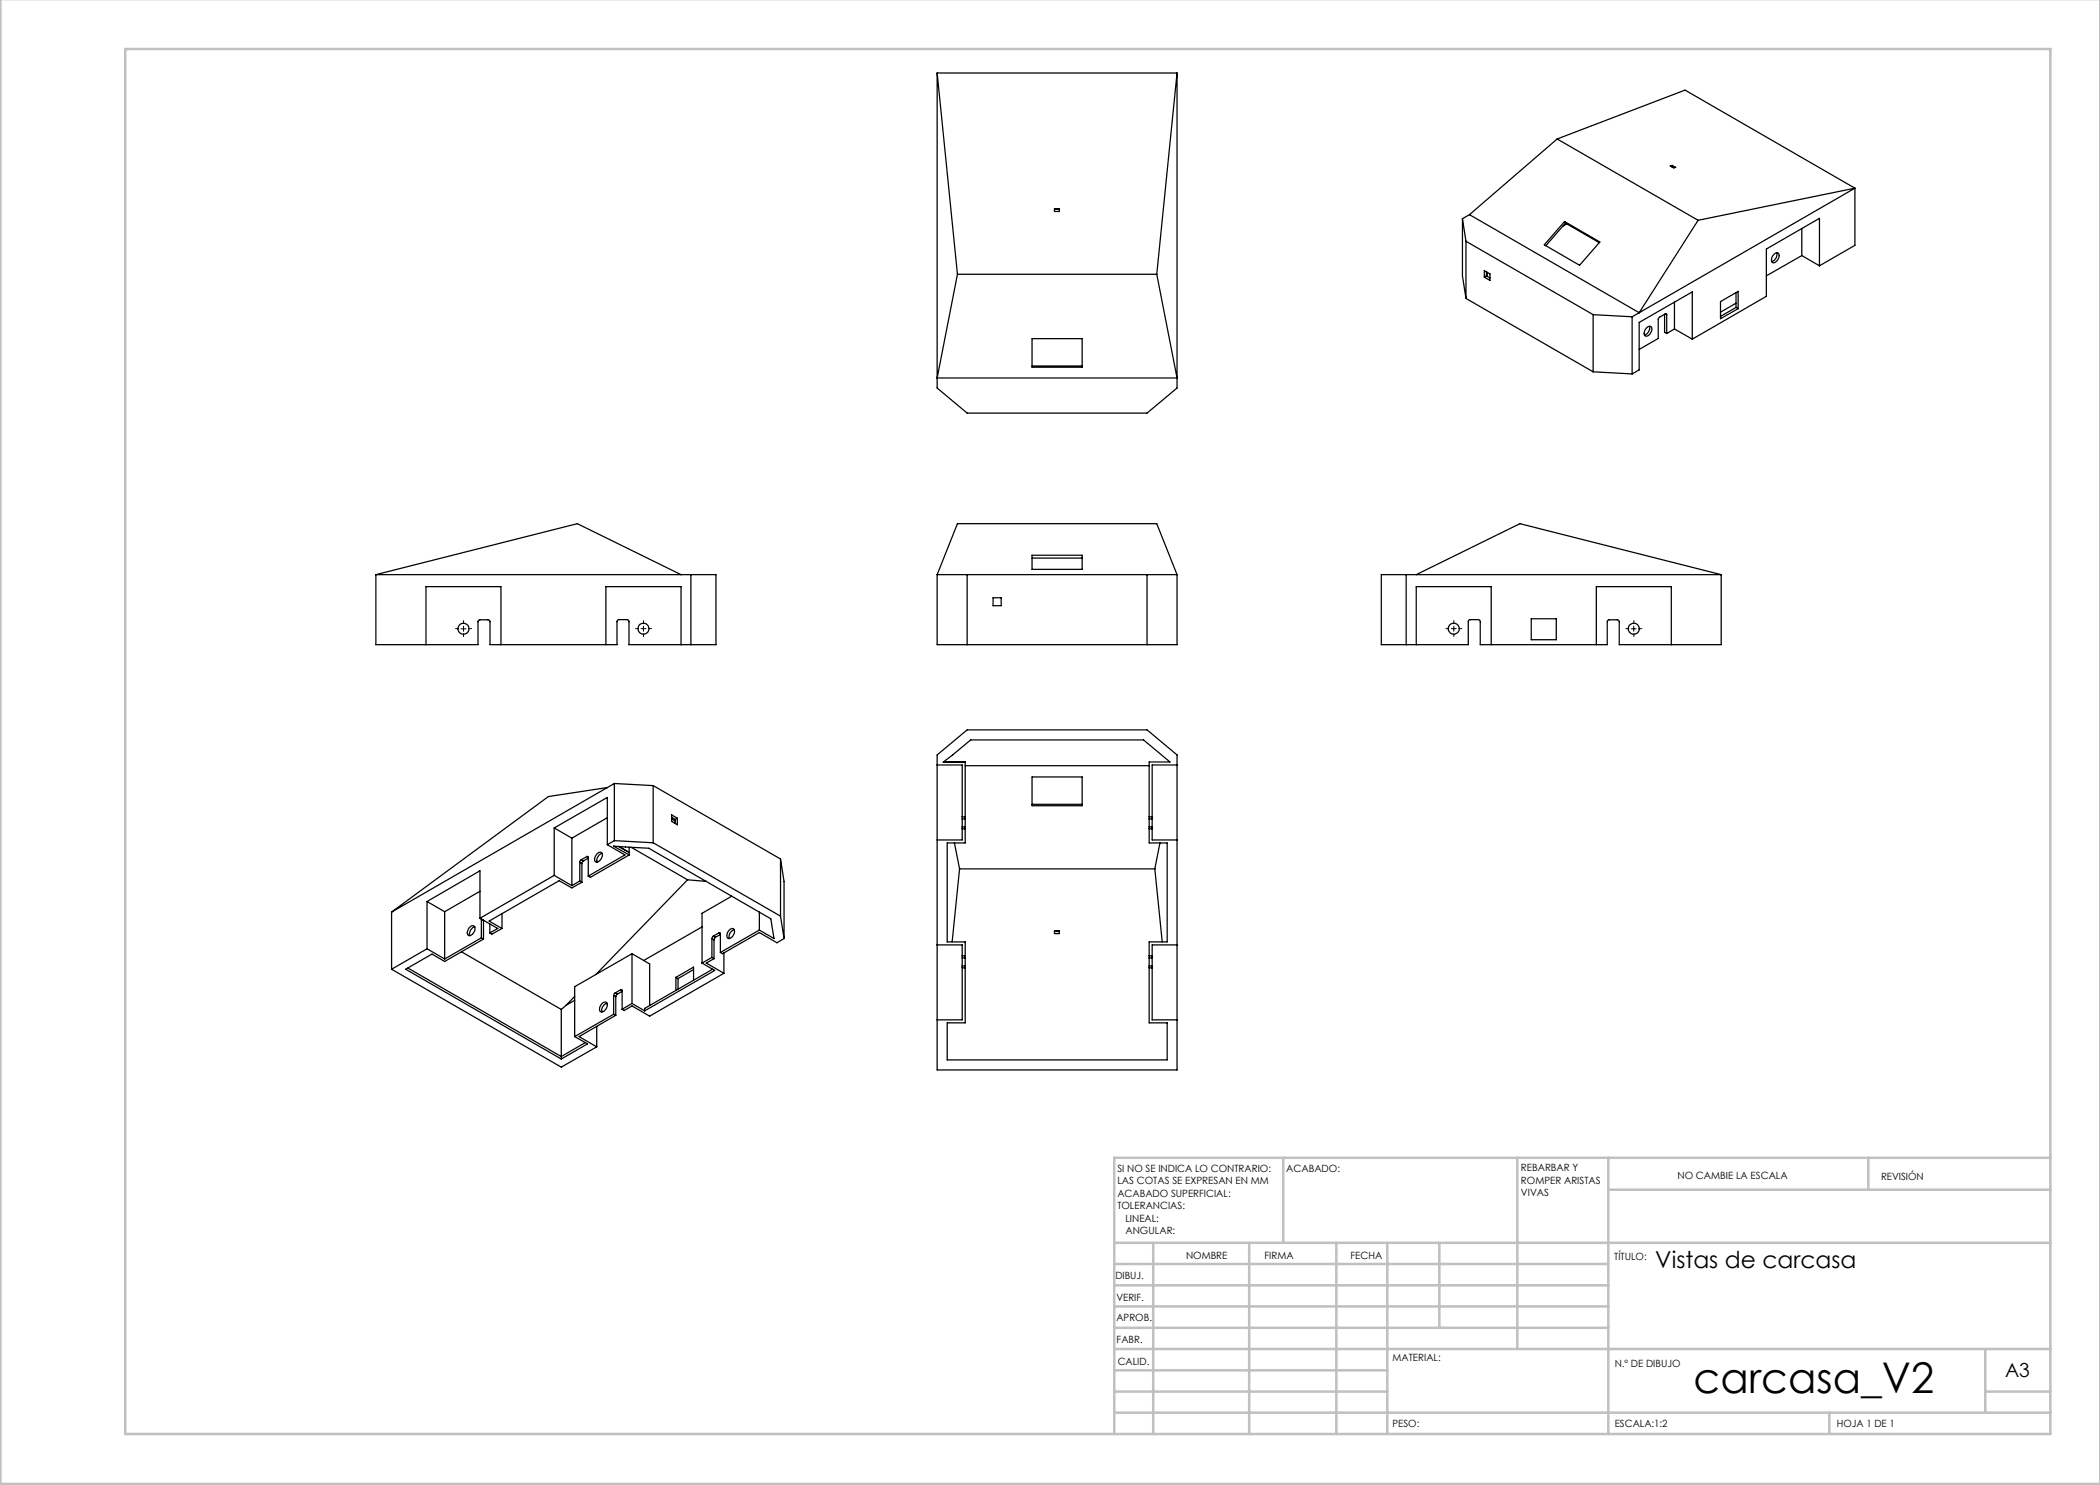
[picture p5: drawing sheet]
<svg xmlns="http://www.w3.org/2000/svg" width="420mm" height="297mm" viewBox="0 0 420 297" stroke-linecap="round" stroke-linejoin="round" font-family="sans-serif">
<g fill="none" stroke="#000" stroke-width=".2" stroke-dasharray="15.2 1.3 1.3 1.3">
<path d="M91.7 125.7h-.6M92.7 124.7v-.6M92.7 126.7v.6M93.7 125.7h.6M127.7 125.7h-.6M128.7 124.7v-.6M128.7 126.7v.6M129.7 125.7h.6M289.8 125.7h-.6M290.8 124.7v-.6M290.8 126.7v.6M291.8 125.7h.6"/>
<path d="M325.8 125.7h-.6M326.8 124.7v-.6M326.8 126.7v.6M327.8 125.7h.6"/>
</g>
<path d="M92.2 125.8h1M92.7 125.2v1.1M128.2 125.7h1M128.7 125.2v1.1M290.3 125.7h1M290.8 125.2v1.1M326.2 125.8h1M326.7 125.2v1.1" fill="none" stroke="#000" stroke-width=".2"/>
<g fill="none" stroke="#c0c0c0" stroke-width=".5">
<path d="M.1 -.1v296.9h419.9M25 9.8h385.1v277h-385.1zM256.6 231.6v17M303.5 231.6v38.2M321.7 231.6v55.2M321.7 237.9h88.4M373.7 231.6v6.3M410.1 231.6h-187.3v55.2M222.8 248.6h187.3M222.8 257.1h98.9M222.8 252.8h98.9M230.6 248.6v38.2"/>
<path d="M249.8 248.6v38.2M267.3 248.6v38.2M277.5 248.6v38.2M287.9 248.6v17M222.8 265.6h98.9M222.8 261.3h98.9M222.8 278.3h54.7M222.8 274.1h54.7M222.8 269.8h187.3M397.1 278.3h13M397.1 269.8v12.7M222.8 282.5h187.3"/>
<path d="M365.9 282.5v4.3"/>
</g>
<g fill="none" stroke="#000" stroke-width=".25">
<path d="M187.4 14.6v63l6 5h36l6-5v-63M187.4 14.6l4.1 40.3M187.4 14.6h48M235.4 14.6l-4 40.3M311.4 27.8l-17.5 15.1M311.4 27.8l28.2 16.3M311.4 27.8l25.6-9.8 34 19.6M334 33.2l.4-.1 .7 .4-.3 .1zM334.4 33.1v.3M371 37.6l-43.2 24.9M371 37.6l-31.4 6.5M371 37.6v11.5l-7.1 4.1"/>
<path d="M191.5 54.9h39.9M191.5 54.9l-4.1 20.7h48l-4-20.7M210.9 41.7h1v.6h-1zM210.9 41.9h1M292.5 43.7l.7 4.6M292.5 43.7v11.5l.7 4.5M293.2 48.3l25.4 14.6M293.2 59.7l25.4 14.7M293.2 48.3v11.4M293.9 42.9l33.9 19.6M293.9 42.9l-1.4 .8M296.9 54.1l1.1 .7v1.3l-1.1-.7z"/>
<path d="M297.3 55.2l-.4 .2M297.3 55.2l.7 .4M297.3 54.4v.8M297.4 54.5v.8M312.9 44.3l7.1 4.1-4.1 4.7-7-4.1zM312.9 44.3l.2 .3M313.1 44.6l6.8 3.9M313.1 44.6l-3.9 4.5M313.3 44.8l-.7 .4M339.6 44.1l-11.8 18.4M347.2 58.5v3M354.8 50.8a.6 .6 0 0 1 .9-.1 .6 .6 0 0 1 0 .9 1.23 1.23 0 0 1-1.2 .9 1.22 1.22 0 0 1 .3-1.7z"/>
<path d="M355.4 50.5a1.51 1.51 0 0 1-1.1 1.8M360.4 45.7v5.4M360.4 51.1l-7.1 4.1M360.4 51.1l3.5 2.1M363.9 53.2v-9.5l-10.6 6.1v9.5l-14.8 8.5M206.4 67.7h10v5.7h-10zM206.4 73.2h10M318.6 62.9l7.8 .5M318.6 74.4l7.8 .4M318.6 62.9v11.5M326.4 63.4v11.4M327.8 62.5l-1.4 .9"/>
<path d="M329.3 65.6a.6 .6 0 0 1 .8-.3 .6 .6 0 0 1 .2 .8 1.18 1.18 0 0 1-1.3 1.1 1.29 1.29 0 0 1 .3-1.6zM329.9 65.3a1.51 1.51 0 0 1-1 1.7M332.9 62.9v3.6l.4 .2M333.1 62.8h.2v.1M333.1 62.8l-1.4 .9-.1 4-3.8 2.2M333.1 62.8l.2 .1M333.3 62.9v3.8M334.9 60.4v5.4M334.9 65.8l-1.6 .9M334.9 65.8l3.6 2M338.5 67.8v-9.4l-10.7 6.1v9.5l-1.4 .8M344.1 60.3l3.5-2v3.4l-3.5 2z"/>
<path d="M347.2 60.6l-3.1 1.8M347.2 61.5l.4 .2M347.2 61.5l-3.1 1.8M75.2 114.9h68v14h-17.4v-4.6l-.2-.3-.2-.1h-1.6l-.4 .3v4.7h-25.4v-4.6l-.3-.3h-1.8l-.3 .3v4.6h-20.4zM75.2 114.9l40.3-10.2 20.7 10.2M138.2 114.9v14M187.4 114.9h48M187.4 114.9v14h48v-14M187.4 114.9l4.1-10.2h39.9l4 10.2M193.4 114.9v14M198.6 119.6h1.6v1.5h-1.6zM206.4 111.1h10v2.8h-10z"/>
<path d="M206.4 111.6h10M229.4 114.9v14M276.3 114.9h67.9v14h-20.4v-4.6l-.3-.3h-1.7l-.3 .3v4.6h-25.4v-4.6l-.4-.4h-1.7l-.3 .3v4.7h-17.4zM281.2 114.9v14M283.2 114.9l20.8-10.2 40.2 10.2M85.2 128.9v-11.6h15v11.6M121.2 128.9v-11.6h15v11.6M283.2 128.9v-11.6h15v11.6M306.2 123.8h5.1v4.1h-5.1zM319.3 128.9v-11.6h15v11.6M121.5 157.5l-43.2 24.9M121.5 157.5l-11.8 1.8-31.4 23.1"/>
<path d="M122.9 156.7l7.7 .4M122.9 156.7v11.4M122.9 156.7l-1.4 .8M130.6 157.1v11.5M130.6 157.1l25.5 14.7M187.4 151l6-5h36l6 5v63h-48zM187.4 153h5v10.4M188.7 152.4h4.3M193 152.4v11M193 152.4h-4.4l5.5-4.4h34.6l5.3 4.4h-4.2v11M193 153.1h36.8M206.4 155.4h10v5.7h-10z"/>
<path d="M235.4 153h-5v10.4M96 178.3l-7.1 4M110.8 165.6l10.7-6.1v9.4M110.8 165.6v9.5M110.8 175.1l-14.8 8.6M110.8 165.6l3.6 2M110.8 175.1l3.6 2M114.4 167.6v9.5M116 172.5v3.7M116 176.2l-1.6 .9M116 176.2l.4 .3M116 172.5l.4 .2"/>
<path d="M116.2 172l-.2 .5M116.2 172l.5 .2M116.4 176.5l-2 1.1-2.6-1.5-14 8.1 2.6 1.5M116.4 172.7v3.8M116.7 172.2l-.3 .5M117.4 171.3h.2l.1 .2M117.4 171.3l-1.2 .7M117.4 171.3l.3 .2M117.7 171.5v3.7M117.7 171.6l-1 .6M119.4 170.8a.6 .6 0 0 1 .8-.4 .6 .6 0 0 1 .2 .9 1.24 1.24 0 0 1-1.3 1.1 1.22 1.22 0 0 1 .3-1.6zM120.4 170.7a1.6 1.6 0 0 0-1 1.7"/>
<path d="M121.5 168.9l3.5 2.1-7.3 4.2M121.5 163.5l-7.1 4.1M122.9 168.1l-1.4 .8M122.9 168.1l7.7 .5M123.7 169.3l2.1 1.2-2-1.2M125.8 171l-3.1-1.8 7.1 .4 24.4 14.2 .6 3.9-2.9-1.7M125.8 171l-7.7 4.5-.4-.3M125.8 169.4v1.6M126.3 169.5l11.2 6.5M130.6 168.6l25.5 14.6M134.3 163l1.2 .7v1.3l-1.2-.7zM134.3 163.8l.7 .4"/>
<path d="M134.3 163.5l.7 .4M135 163.9v.8M135.5 163.7l-.5 .2M137.5 176l3.8 .3M137.5 176l-18.3 18.9M146.3 179.2l-5.9 3.5v9.9M156.1 171.8v11.4M156.1 171.8l.7 4.5v11.4M190.9 168.6l1 5.2M191.9 173.8h39.1M191.9 173.8l-1.5 14.6M192.4 165.4v.4"/>
<path d="M192.4 163.4v.4M192.4 163.8v1.6M192.4 165.8v2.2h-5M192.4 165.8h.6M192.4 163.4h.6M192.4 165.4h.6M192.4 163.8h.6M193 165.4v.4M193 163.4v.4M193 163.8v1.6M193 165.8v2.8h-3.6v19.8h3.6v2.8M206.4 160.9h10"/>
<path d="M229.8 165.4v.4M229.8 163.4v.4M229.8 165.8v2.8h3.6v19.8h-3.6v2.8M229.8 163.8v1.6M229.8 165.8h.6M229.8 163.4h.6M229.8 165.4h.6M229.8 163.8h.6M230.4 165.4v.4M230.4 163.4v.4M230.4 163.8v1.6M230.4 165.8v2.2h5"/>
<path d="M231 173.8l1.4 14.6M232 168.6l-1 5.2M78.3 182.4v11.4M78.3 193.8l34 19.6 7-4M81.6 193.6l30.7 17.7 4.8-2.8M85.4 180.3l10.6-6.1v9.5M85.4 180.3v9.5M85.4 189.8l-7.1 4M85.4 189.8l3.5 2M85.4 180.3l3.5 2M88.9 182.3v9.5M92.3 190.4l20 11.5"/>
<path d="M93.9 185.5a.6 .6 0 0 1 .8-.3 .6 .6 0 0 1 .3 .8 1.14 1.14 0 0 1-1.4 1 1.29 1.29 0 0 1 .3-1.5zM95 185.4a1.46 1.46 0 0 0-1.1 1.7M96 183.7l3.6 2-1.6 .9M96.3 187.6l-7.4 4.2M96.3 187.6l.4 .2M96.3 183.8v3.8M96.3 183.8l.4 .3M96.7 187.8l-7.8 4.5-2.5-1.5-5.3 3 31.2 18M96.7 184v3.8M98 184.8v1.8M100.4 185.7l-2 1.1-.4-.2M100.4 182.7v3"/>
<path d="M114.9 199.3l-1.7 1.7M122.7 199.1v3.7M122.7 199.1l.5 .2M123 198.6l-.3 .5M123 198.6l.4 .3M123.2 199.3v3.8M123.4 198.9l-.2 .4M124.1 197.9h.3v.2M124.1 197.9l-1.1 .7M124.1 197.9l.3 .2M124.4 198.1v3.8M124.4 198.3l-1 .6"/>
<path d="M126.4 190.7l3.5 2.1v8.3M126.4 190.7v10M126.4 190.7l-11.5 6.6v10M135.2 195.5l3.5-2.1v2.6M135.2 195.5v2.6M135.2 195.5l.4 .2M135.6 195.7v2.1M138.7 193.9l-3.1 1.8M140.4 185.4l-11.6 6.7M140.4 192.6l2.5 1.5-14 8.1M142.4 187.7v3.8M142.4 191.5l-2 1.1"/>
<path d="M142.4 191.5l.4 .2M142.4 187.7l.4 .3M142.5 193.8l-13.6 7.9v.5M142.7 187.2l-.3 .5M142.7 187.2l.4 .3M142.8 191.7l-1.5 .9 3.5 2.1M142.8 188v3.7M143.1 187.5l-.3 .5M143.8 186.6l.2-.1 .1 .3M143.8 186.6l-1.1 .6M143.8 186.6l.3 .2M144.1 186.8v3.7"/>
<path d="M144.1 186.9l-1 .6M144.8 194.7l-14.9 8.5-3.5-2-1.6 .9-.4-.2M144.8 190.6v4.1M145.7 186.2a.62 .62 0 0 1 .6-.5 .62 .62 0 0 1 .6 .4 1.4 1.4 0 0 1-1.3 1.6 1.18 1.18 0 0 1 .1-1.5zM146.9 185.9a1.51 1.51 0 0 0-1.1 1.8M151.9 186l-7.8 4.5M151.9 182.4v3.6M156.1 183.2l.7 4.5M156.8 187.7l-1.4 .9-3.5-2.1-7.4 4.2-.4-.2M187.4 189h5v2.2M192.4 193.2v.4M192.4 191.2v.4"/>
<path d="M192.4 193.6v10.4h-5M192.4 191.6v1.6M192.4 193.6h.6M192.4 191.2h.6M192.4 193.2h.6M192.4 191.6h.6M193 193.2v.4M193 191.2v.4M193 191.6v1.6M193 193.6v11h-3.6v7.4h44v-7.4h-3.6v-11M210.9 186.2h1v.5h-1zM210.9 186.3h1"/>
<path d="M229.8 193.2v.4M229.8 191.2v.4M229.8 193.6h.6M229.8 191.6v1.6M229.8 191.2h.6M229.8 193.2h.6M229.8 191.6h.6M230.4 193.2v.4M230.4 191.2v.4M230.4 193.6v10.4h5M230.4 191.6v1.6M235.4 189h-5v2.2"/>
<path d="M112.3 201.9v9.9M113.2 201l-.9 .9M114.9 207.3l2.6 1.5-5.2 3M114.9 200.1l-1.7 .9M119.3 205.3v4.1M120.3 200.8a.59 .59 0 0 1 .6-.4 .59 .59 0 0 1 .6 .5 1.32 1.32 0 0 1-1.3 1.4 1.07 1.07 0 0 1 .1-1.5zM121.4 200.7a1.52 1.52 0 0 0-1 1.7M122.7 202.8l-7.8 4.5M122.7 202.8l.5 .3M123.2 203.1l-7.4 4.2 3.5 2.1M126.4 200.7l-2 1.2M126.4 200.7l2.5 1.5"/>
<circle cx="92.7" cy="125.8" r="1.1"/>
<circle cx="128.7" cy="125.7" r="1.1"/>
<circle cx="290.8" cy="125.7" r="1.09"/>
<circle cx="326.7" cy="125.8" r="1.09"/>
</g>
<text font-size="8.5" x="338.7" y="278.5">carcasa_V2</text>
<text font-size="4.7" x="331.1" y="253.7">Vistas de carcasa</text>
<text font-size="3.9" x="401" y="275.4">A3</text>
<g font-size="2">
<text x="223.5" y="234.4">SI NO SE INDICA LO CONTRARIO:</text>
<text x="223.5" y="236.9">LAS COTAS SE EXPRESAN EN MM</text>
<text x="223.5" y="239.4">ACABADO SUPERFICIAL:</text>
<text x="257.2" y="234.4">ACABADO:</text>
<text x="304.2" y="234.3">REBARBAR Y</text>
<text x="304.2" y="236.8">ROMPER ARISTAS</text>
<text x="304.2" y="239.3">VIVAS</text>
<text x="335.5" y="235.8">NO CAMBIE LA ESCALA</text>
<text x="376.2" y="236">REVISIÓN</text>
<text x="223.5" y="241.9">TOLERANCIAS:</text>
<text x="225.1" y="244.4">LINEAL:</text>
<text x="225.1" y="246.9">ANGULAR:</text>
<text x="237.2" y="251.8">NOMBRE</text>
<text x="252.9" y="251.7">FIRMA</text>
<text x="270.1" y="251.7">FECHA</text>
<text x="223.1" y="255.9">DIBUJ.</text>
<text x="322.8" y="252">TÍTULO:</text>
<text x="223.3" y="260.1">VERIF.</text>
<text x="223.3" y="264.2">APROB.</text>
<text x="223.3" y="268.6">FABR.</text>
<text x="223.5" y="272.9">CALID.</text>
<text x="278.5" y="272.3">MATERIAL:</text>
<text x="323" y="273.4">N.º DE DIBUJO</text>
<text x="278.5" y="285.3">PESO:</text>
<text x="323" y="285.4">ESCALA:1:2</text>
<text x="367.4" y="285.4">HOJA 1 DE 1</text>
</g>
</svg>
